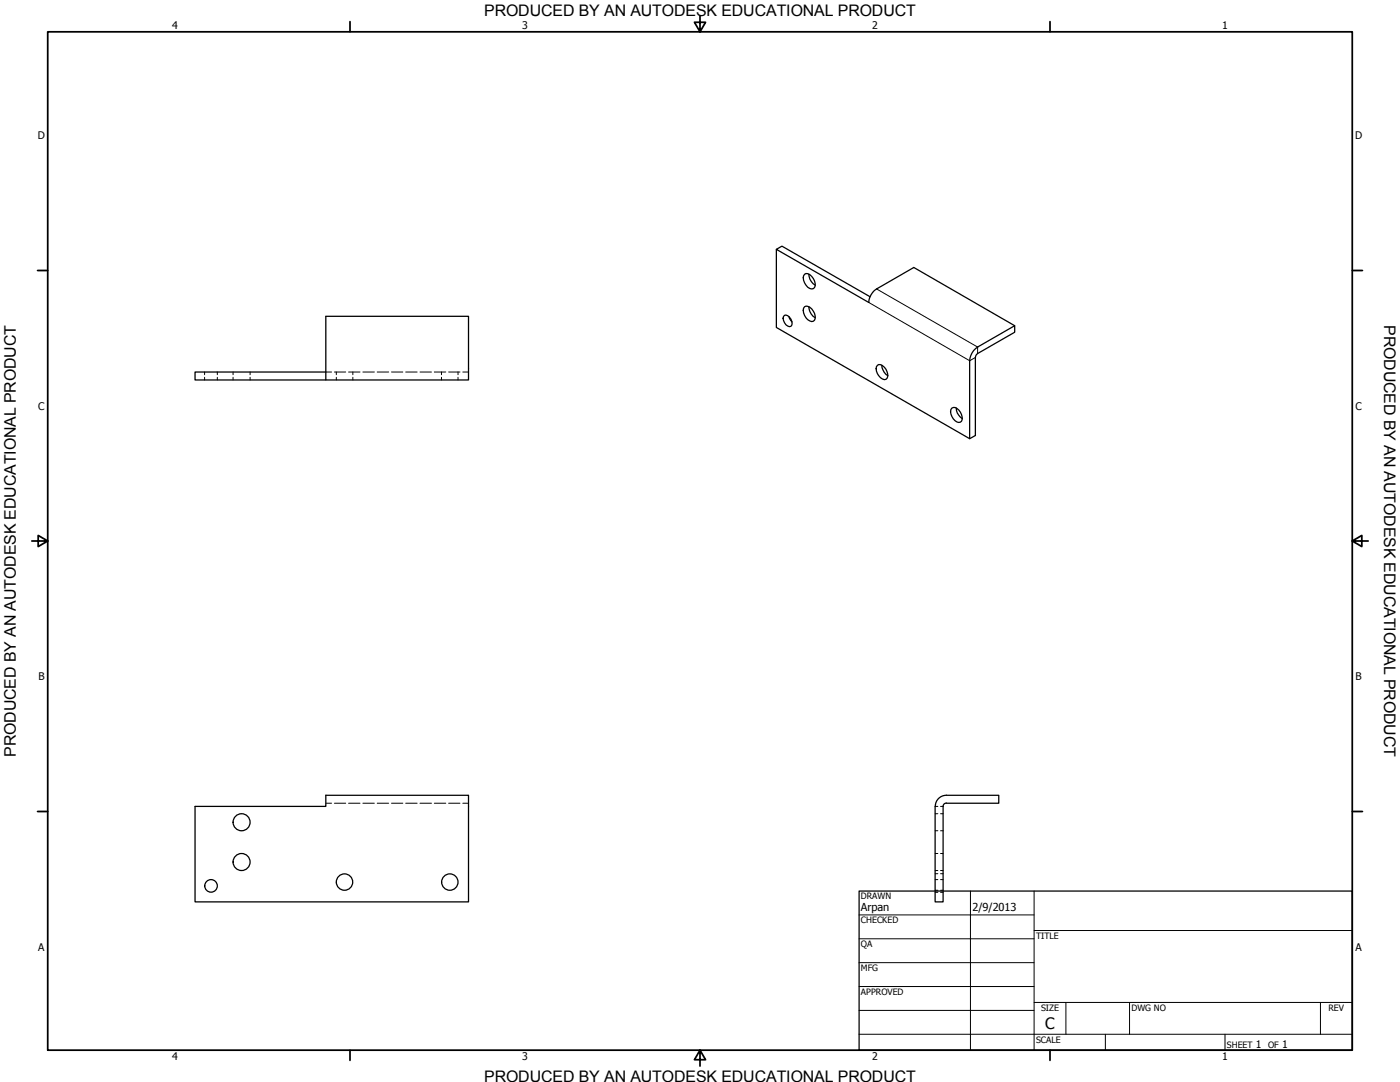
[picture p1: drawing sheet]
<svg xmlns="http://www.w3.org/2000/svg" width="559mm" height="432mm" viewBox="0 0 559 432" stroke-linecap="round" stroke-linejoin="round" font-family="sans-serif">
<!-- layer: Visible (ANSI) -->
<g fill="none" stroke="#000" stroke-width=".51">
<path d="M309.9 99.5v31.2l77.1 44.4 2.3-1.3v-31.1M321.1 109.5a2.08 2.08 0 0 1 2.9 .8 3.4 3.4 0 0 1 .6 4.9 3.6 3.6 0 0 1-3.9-3.4v-1.8zM322.8 109.4a5.2 5.2 0 0 0 2.6 4.4M347.3 118.4l-35.2-20.2-2.2 1.3 36.9 21.2a6.8 6.8 0 0 1 3.1-5.4l14.8-8.6 40.3 23.3M313.1 125.9a2.92 2.92 0 0 1 2.6 4.3 2.92 2.92 0 0 1-2.6-4.3zM314.9 126.4l1.2 2.1M321.1 122.4a3.3 3.3 0 0 1 4 2.7 2.09 2.09 0 0 1-1.1 3.2 4.3 4.3 0 0 1-2.9-5.9zM322.8 122.4a5.2 5.2 0 0 0 2.6 4.3M390.2 138.5l14.8-8.5v2.6l-14.8 8.5M130 148.5h-52.1v3.1h109.1v-25.4h-57v25.4M350.2 145.8a2.05 2.05 0 0 1 2.8 .8 3.5 3.5 0 0 1 .6 4.8 3.9 3.9 0 0 1-3.9-4.3zM352 145.7a5.2 5.2 0 0 0 2.4 4.2"/>
<path d="M387 144v31.1M379.9 162.9a3.1 3.1 0 0 1 3.9 2.6 2 2 0 0 1-1.1 3.1 4.2 4.2 0 0 1-2.8-5.7zM381.7 162.8a4.8 4.8 0 0 0 2.4 4.3M374.4 318.9l1.8-1.3 1.5-.2h21v3.1h-21l-1 .5-.3 .8v38.1h-3.1v-38.1l.3-1.6zM77.9 321.8h52.1v-4.4h57v42.5h-109.1z"/>
<circle cx="96.4" cy="328.1" r="3.4"/>
<circle cx="84.2" cy="353.5" r="2.51"/>
<circle cx="96.4" cy="344" r="3.4"/>
<circle cx="137.5" cy="352" r="3.3"/>
<circle cx="179.5" cy="352" r="3.3"/>
</g>
<!-- layer: Hidden (ANSI) -->
<g fill="none" stroke="#000" stroke-width=".4">
<path d="M81.7 148.5v1M81.7 150.6v1M86.7 148.5v1M86.7 150.6v1M93 148.5v1M93 150.6v1M99.8 148.5v1M99.8 150.6v1M130 148.5h2.3M133.5 148.5h4.5M134.2 148.5v1M134.2 150.6v1"/>
<path d="M139.1 148.5h4.6M140.8 148.5v1M140.8 150.6v1M144.8 148.5h4.6M150.6 148.5h4.5M156.3 148.5h4.5M161.9 148.5h4.6M167.6 148.5h4.6M173.4 148.5h4.5M176.2 148.5v1M176.2 150.6v1M179.1 148.5h4.5"/>
<path d="M182.8 148.5v1M182.8 150.6v1M184.7 148.5h2.3M130 320.5h2.3M133.5 320.5h4.5M139.1 320.5h4.6M144.8 320.5h4.6M150.6 320.5h4.5M156.3 320.5h4.5M161.9 320.5h4.6M167.6 320.5h4.6M173.4 320.5h4.5"/>
<path d="M179.1 320.5h4.5M184.7 320.5h2.3M373.3 321.8h1M373.3 324.7h1M373.3 331.5h1M375.4 321.8h1M375.4 324.7h1M375.4 331.5h1M373.3 340.6h1M373.3 347.4h1M373.3 351h1M373.3 356.1h1"/>
<path d="M373.3 348.7h1M373.3 355.3h1M375.4 340.6h1M375.4 347.4h1M375.4 351h1M375.4 356.1h1M375.4 348.7h1M375.4 355.3h1"/>
</g>
<!-- layer: Visible Narrow (ANSI) -->
<path d="M349.9 115.3l40.3 23.2v2.6M346.8 120.7l40.2 23.3 2.3-1.3" fill="none" stroke="#000" stroke-width=".4"/>
<path d="M390.2 138.5a7.1 7.1 0 0 0-3.2 5.5M390.2 141.1l-.4 .4-.5 1.2" fill="none" stroke="#000" stroke-width=".51"/>
<!-- layer: Border (ANSI) -->
<g fill="none" stroke="#000" stroke-width=".7">
<path d="M19 12.7h520.8v406.4h-520.8zM139.7 8.6v4.1M279.4 6.3v6.4l-2.2-3.8h4.4l-2.2 3.8M419.1 8.6v4.1M15 107.9h4M539.8 107.9h4M12.7 215.9h6.3l-3.8-2.2v4.4l3.8-2.2M539.8 215.9l3.8 2.2v-4.4l-3.8 2.2h6.3M15 323.8h4M539.8 323.8h4M139.7 419.1v4.1M279.4 419.1l2.2 3.8h-4.4l2.2-3.8v6.3"/>
<path d="M419.1 419.1v4.1"/>
</g>
<!-- layer: Title (ANSI) -->
<g fill="none" stroke="#000" stroke-width=".4">
<path d="M387.3 355.6v63.5M412.7 355.6v63.5M342.9 365.1h69.8M342.9 374.6h69.8M412.7 371.3h127.1M342.9 384.2h69.8M342.9 393.7h69.8M342.9 412.7h196.9M342.9 403.2h69.8M412.7 400h127.1M425.4 400v12.7M441.2 412.7v6.4"/>
<path d="M450.8 400v12.7M488.9 412.7v6.4M527 400v12.7"/>
</g>
<path d="M342.9 355.6h196.9v63.5h-196.9z" fill="none" stroke="#000" stroke-width=".51"/>
<g font-size="6.4">
<text x="552.4" y="129.8" transform="rotate(90 552.4 129.8)">PRODUCED BY AN AUTODESK EDUCATIONAL PRODUCT</text>
<text x="6.3" y="302" transform="rotate(-90 6.3 302)">PRODUCED BY AN AUTODESK EDUCATIONAL PRODUCT</text>
</g>
<g font-size="6.3">
<text x="193.3" y="6.3">PRODUCED BY AN AUTODESK EDUCATIONAL PRODUCT</text>
<text x="417.2" y="410.6">C</text>
<text x="193.3" y="431.8">PRODUCED BY AN AUTODESK EDUCATIONAL PRODUCT</text>
</g>
<g font-size="4.4">
<text x="343.7" y="363.5">Arpan</text>
<text x="388.1" y="363.7">2/9/2013</text>
</g>
<g font-size="4.2">
<text x="68.7" y="11.7">4</text>
<text x="208.4" y="11.7">3</text>
<text x="348.1" y="11.7">2</text>
<text x="487.8" y="11.7">1</text>
<text x="15.1" y="55.5">D</text>
<text x="540.9" y="55.5">D</text>
<text x="15.2" y="163.4">C</text>
<text x="541" y="163.4">C</text>
<text x="15.3" y="271.4">B</text>
<text x="541.1" y="271.4">B</text>
<text x="15.2" y="379.3">A</text>
<text x="541" y="379.3">A</text>
<text x="501.3" y="418.3">1</text>
<text x="511.8" y="418.3">1</text>
<text x="68.7" y="423.2">4</text>
<text x="208.4" y="423.2">3</text>
<text x="348.1" y="423.2">2</text>
<text x="487.8" y="423.2">1</text>
</g>
<g font-size="3.5">
<text x="343.7" y="358.9">DRAWN</text>
<text x="343.7" y="368.5">CHECKED</text>
<text x="413.5" y="374.6">TITLE</text>
<text x="343.7" y="378">QA</text>
<text x="343.7" y="387.5">MFG</text>
<text x="343.7" y="397.1">APPROVED</text>
<text x="415.5" y="403.4">SIZE</text>
<text x="451.6" y="403.4">DWG NO</text>
<text x="530.3" y="403.4">REV</text>
<text x="413.5" y="416.1">SCALE</text>
<text x="489.7" y="418.3">SHEET</text>
<text x="506.2" y="418.3">OF</text>
</g>
</svg>
